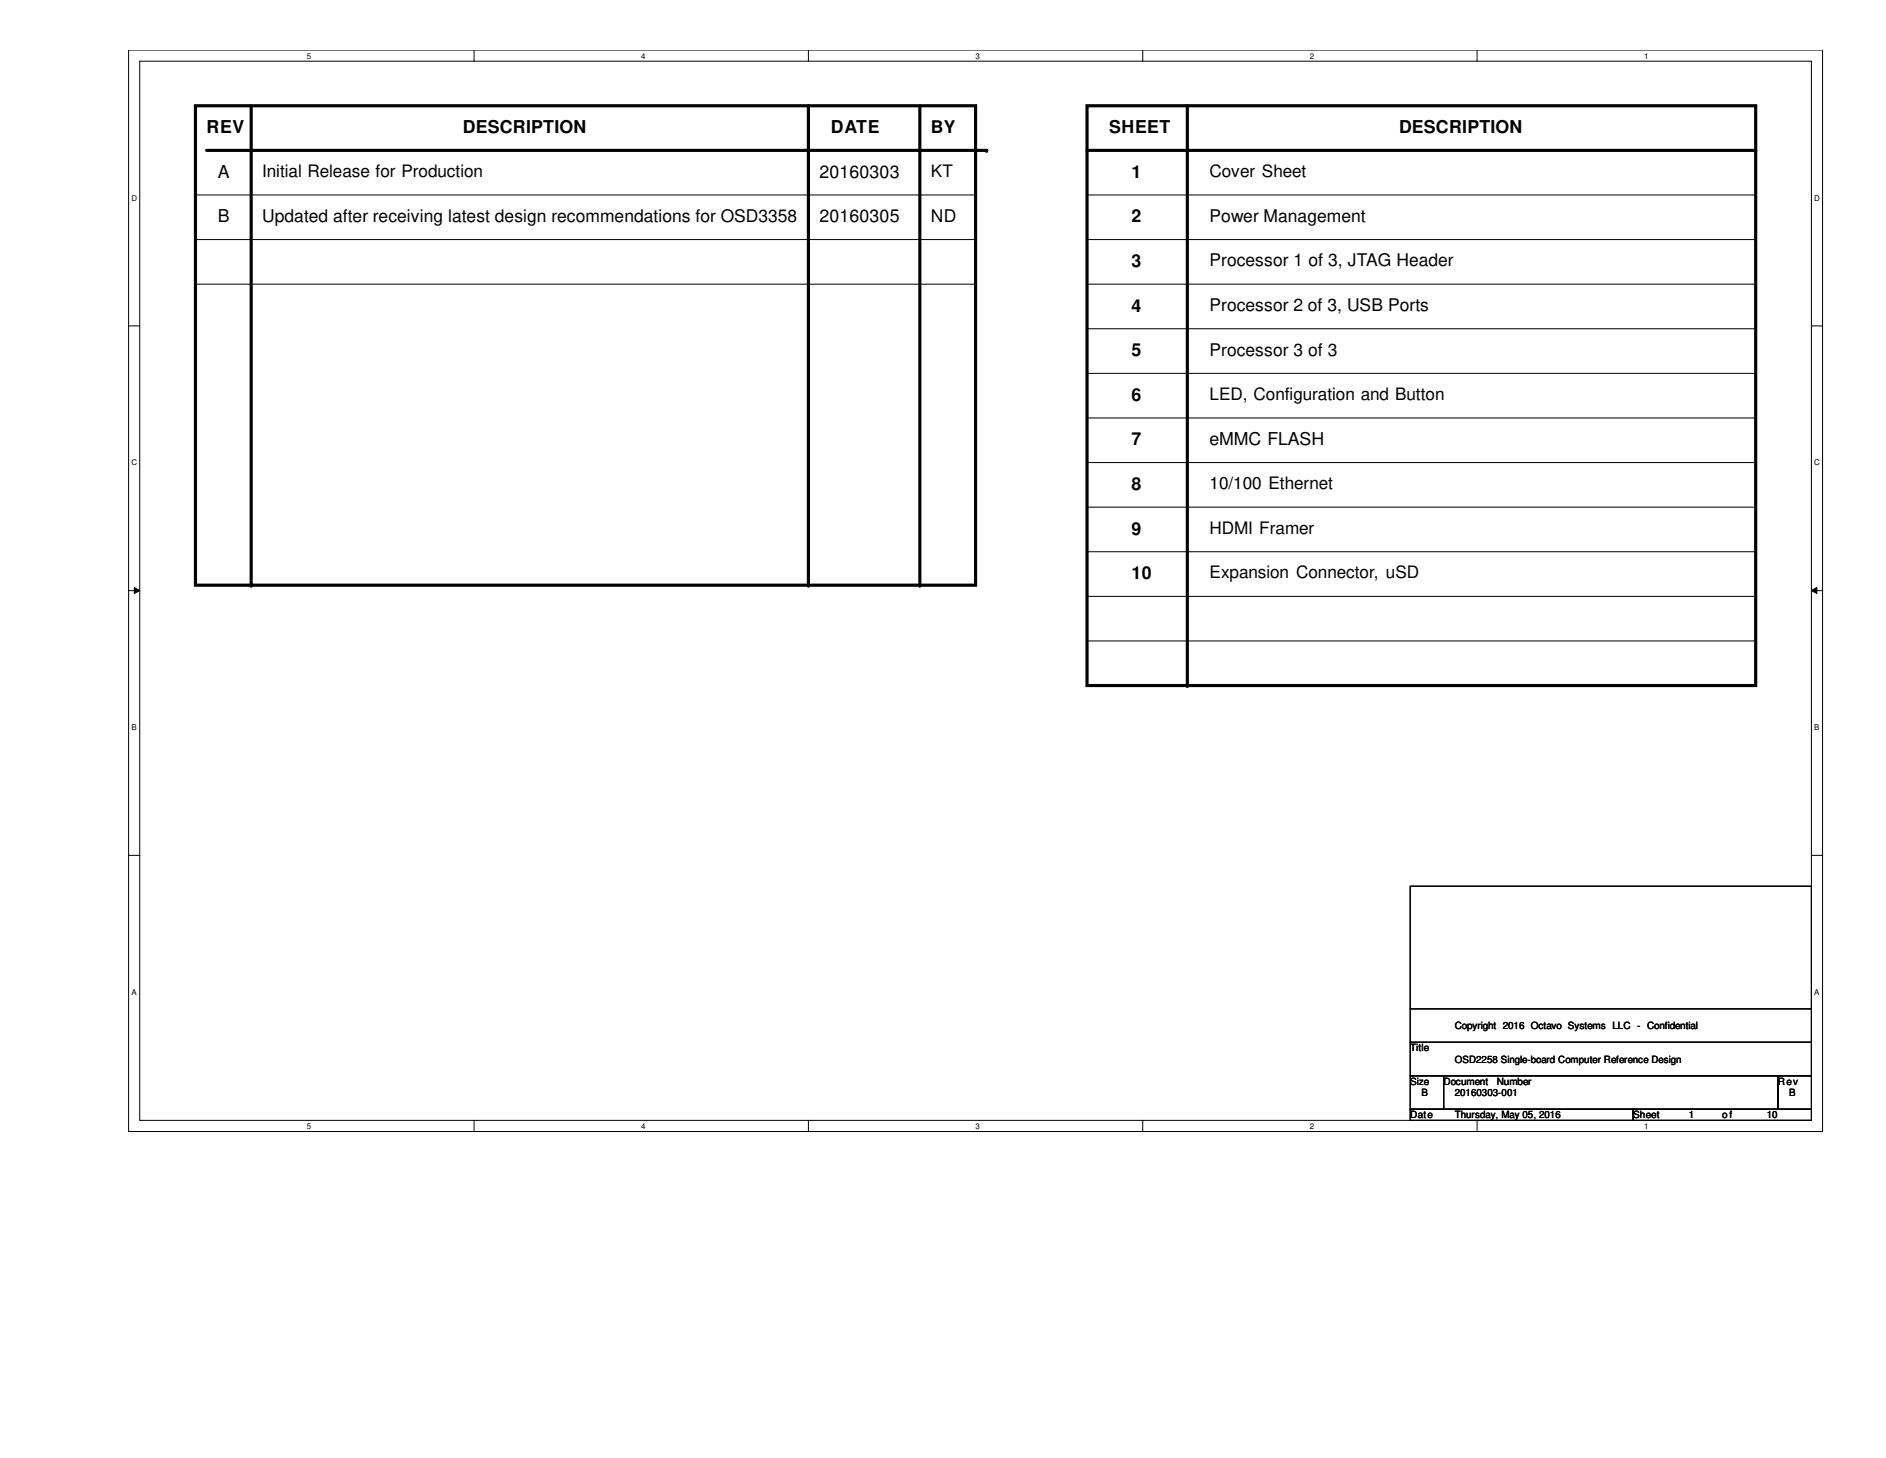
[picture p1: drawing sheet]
<svg xmlns="http://www.w3.org/2000/svg" width="279mm" height="216mm" viewBox="0 0 279 216" stroke-linecap="round" stroke-linejoin="round" font-family="sans-serif">
<path d="M19 7.4h251v160.2h-251zM20.7 9.1h247.7v156.8h-247.7z" fill="none" stroke="#000" stroke-width=".15"/>
<g fill="#fff">
<path d="M45.5 7.6h.6v1.3h-.6z"/>
<path d="M45.5 166.1h.6v1.3h-.6z"/>
</g>
<path d="M70.2 7.4v1.7M70.2 165.9v1.7" fill="none" stroke="#000" stroke-width=".15"/>
<g fill="#fff">
<path d="M95 7.6h.6v1.3h-.6z"/>
<path d="M95 166.1h.6v1.3h-.6z"/>
</g>
<path d="M119.8 7.4v1.7M119.8 165.9v1.7" fill="none" stroke="#000" stroke-width=".15"/>
<g fill="#fff">
<path d="M144.5 7.6h.6v1.3h-.6z"/>
<path d="M144.5 166.1h.6v1.3h-.6z"/>
</g>
<path d="M169.3 7.4v1.7M169.3 165.9v1.7" fill="none" stroke="#000" stroke-width=".15"/>
<g fill="#fff">
<path d="M194.1 7.6h.5v1.3h-.5z"/>
<path d="M194.1 166.1h.5v1.3h-.5z"/>
</g>
<path d="M218.8 7.4v1.7M218.8 165.9v1.7" fill="none" stroke="#000" stroke-width=".15"/>
<g fill="#fff">
<path d="M243.6 7.6h.6v1.3h-.6z"/>
<path d="M243.6 166.1h.6v1.3h-.6z"/>
<path d="M19.5 28.7h.8v1.3h-.8z"/>
<path d="M268.8 28.7h.8v1.3h-.8z"/>
<path d="M19.5 67.9h.8v1.3h-.8z"/>
<path d="M268.8 67.9h.8v1.3h-.8z"/>
</g>
<path d="M19 48.3h1.7M268.4 48.3h1.6" fill="none" stroke="#000" stroke-width=".15"/>
<g fill="#fff">
<path d="M19.5 107.1h.7v1.3h-.7z"/>
<path d="M268.8 107.1h.7v1.3h-.7z"/>
</g>
<path d="M19 87.5h1.7M19.9 87l.8 .5-.8 .4zM268.4 87.5l.8-.5v.9zM268.4 87.5h1.6" fill="none" stroke="#000" stroke-width=".15"/>
<path d="M19.9 87l.8 .5-.8 .4zM268.4 87.5l.8-.5v.9z" fill="#000"/>
<g fill="#fff">
<path d="M19.5 146.3h.7v1.3h-.7z"/>
<path d="M268.8 146.3h.7v1.3h-.7z"/>
</g>
<g fill="none" stroke="#000" stroke-width=".15">
<path d="M29 28.9h115.5M29 35.5h115.5M144.5 28.9h.1M144.5 35.5h.1M161 28.9h99.1M161 35.5h99.1M260.1 28.9h.1M260.1 35.5h.1M29 42.1h115.5M144.5 42.1h.1M161 42.1h99.1M161 48.7h99.1"/>
<path d="M161 55.3h99.1M260.1 42.1h.1M260.1 48.7h.1M260.1 55.3h.1M161 61.9h99.1M161 68.5h99.1M161 75.1h99.1M260.1 61.9h.1M260.1 68.5h.1M260.1 75.1h.1M161 81.7h99.1M161 88.3h99.1"/>
<path d="M161 94.9h99.1M260.1 81.7h.1M260.1 88.3h.1M260.1 94.9h.1M19 126.7h1.7M208.9 131.2h59.5v23.1h-59.5zM268.4 126.7h1.6M208.9 154.3h59.5v5h-59.5zM208.9 159.3h5v5h-5zM208.9 149.4h59.5M213.9 159.3h49.5v5h-49.5zM263.4 159.3h5v5h-5z"/>
<path d="M268.4 149.4h.1M208.9 164.3h33v1.6h-33zM241.9 164.3h26.5v1.6h-26.5z"/>
</g>
<path d="M29 15.7h115.5v71h-115.5zM37.2 15.7v71M119.8 15.7v71M136.3 15.7v71M161 15.7h99.1v85.8h-99.1zM175.9 15.7v85.8M30.6 22.3h115.6M161 22.3h99.1" fill="none" stroke="#000" stroke-width=".47"/>
<g fill="#000">
<circle cx="146.2" cy="22.3" r=".23"/>
<circle cx="260.1" cy="22.3" r=".23"/>
<circle cx="37.2" cy="86.7" r=".23"/>
<circle cx="119.8" cy="86.7" r=".23"/>
<circle cx="136.3" cy="86.7" r=".23"/>
<circle cx="175.9" cy="101.5" r=".23"/>
</g>
<g font-size="2.6">
<text x="30.6" y="19.7">REV</text>
<text x="68.6" y="19.7">DESCRIPTION</text>
<text x="123.1" y="19.7">DATE</text>
<text x="137.9" y="19.7">BY</text>
<text x="164.3" y="19.7">SHEET</text>
<text x="207.3" y="19.7">DESCRIPTION</text>
<text x="32.3" y="26.3">A</text>
<text x="121.4" y="26.3">20160303</text>
<text x="167.6" y="26.3">1</text>
<text x="32.3" y="32.9">B</text>
<text x="38.9" y="32.9">Updated after receiving latest design recommendations for OSD3358</text>
<text x="121.4" y="32.9">20160305</text>
<text x="137.9" y="32.9">ND</text>
<text x="167.6" y="32.9">2</text>
<text x="179.2" y="32.9">Power Management</text>
<text x="167.6" y="39.5">3</text>
<text x="179.2" y="39.5">Processor 1 of 3, JTAG Header</text>
<text x="167.6" y="46.1">4</text>
<text x="179.2" y="46.1">Processor 2 of 3, USB Ports</text>
<text x="167.6" y="52.7">5</text>
<text x="179.2" y="52.7">Processor 3 of 3</text>
<text x="167.6" y="59.4">6</text>
<text x="167.6" y="66">7</text>
<text x="179.2" y="65.9">eMMC FLASH</text>
<text x="167.6" y="72.6">8</text>
<text x="167.6" y="79.2">9</text>
<text x="167.6" y="85.8">10</text>
</g>
<g font-size="2.5">
<text x="38.9" y="26.2">Initial Release for Production</text>
<text x="137.9" y="26.2">KT</text>
<text x="179.2" y="26.2">Cover Sheet</text>
<text x="179.2" y="59.2">LED, Configuration and Button</text>
<text x="179.2" y="72.4">10/100 Ethernet</text>
<text x="179.2" y="79">HDMI Framer</text>
<text x="179.2" y="85.6">Expansion Connector, uSD</text>
</g>
<g font-size="1.5">
<text x="208.9" y="155.7">Title</text>
<text x="215.5" y="152.4">Copyright 2016 Octavo Systems LLC - Confidential</text>
<text x="208.9" y="160.7">Size</text>
<text x="213.9" y="160.7">Document</text>
<text x="215.5" y="157.4">OSD2258 Single-board Computer Reference Design</text>
<text x="221.7" y="160.7">Number</text>
<text x="263.4" y="160.7">Rev</text>
<text x="208.9" y="165.6">Date</text>
<text x="210.6" y="162.3">B</text>
<text x="215.5" y="162.3">20160303-001</text>
<text x="215.5" y="165.6">Thursday, May 05, 2016</text>
<text x="241.9" y="165.6">Sheet</text>
<text x="250.2" y="165.6">1</text>
<text x="255.1" y="165.6">of</text>
<text x="261.7" y="165.6">10</text>
<text x="265" y="162.3">B</text>
</g>
<g font-size="1.2">
<text x="45.5" y="8.7">5</text>
<text x="95" y="8.7">4</text>
<text x="144.5" y="8.7">3</text>
<text x="194.1" y="8.7">2</text>
<text x="243.6" y="8.7">1</text>
<text x="19.5" y="29.7">D</text>
<text x="268.8" y="29.7">D</text>
<text x="19.5" y="68.9">C</text>
<text x="268.8" y="68.9">C</text>
<text x="19.5" y="108.1">B</text>
<text x="268.8" y="108.1">B</text>
<text x="19.5" y="147.3">A</text>
<text x="268.8" y="147.3">A</text>
<text x="45.5" y="167.2">5</text>
<text x="95" y="167.2">4</text>
<text x="144.5" y="167.2">3</text>
<text x="194.1" y="167.2">2</text>
<text x="243.6" y="167.2">1</text>
</g>
</svg>
